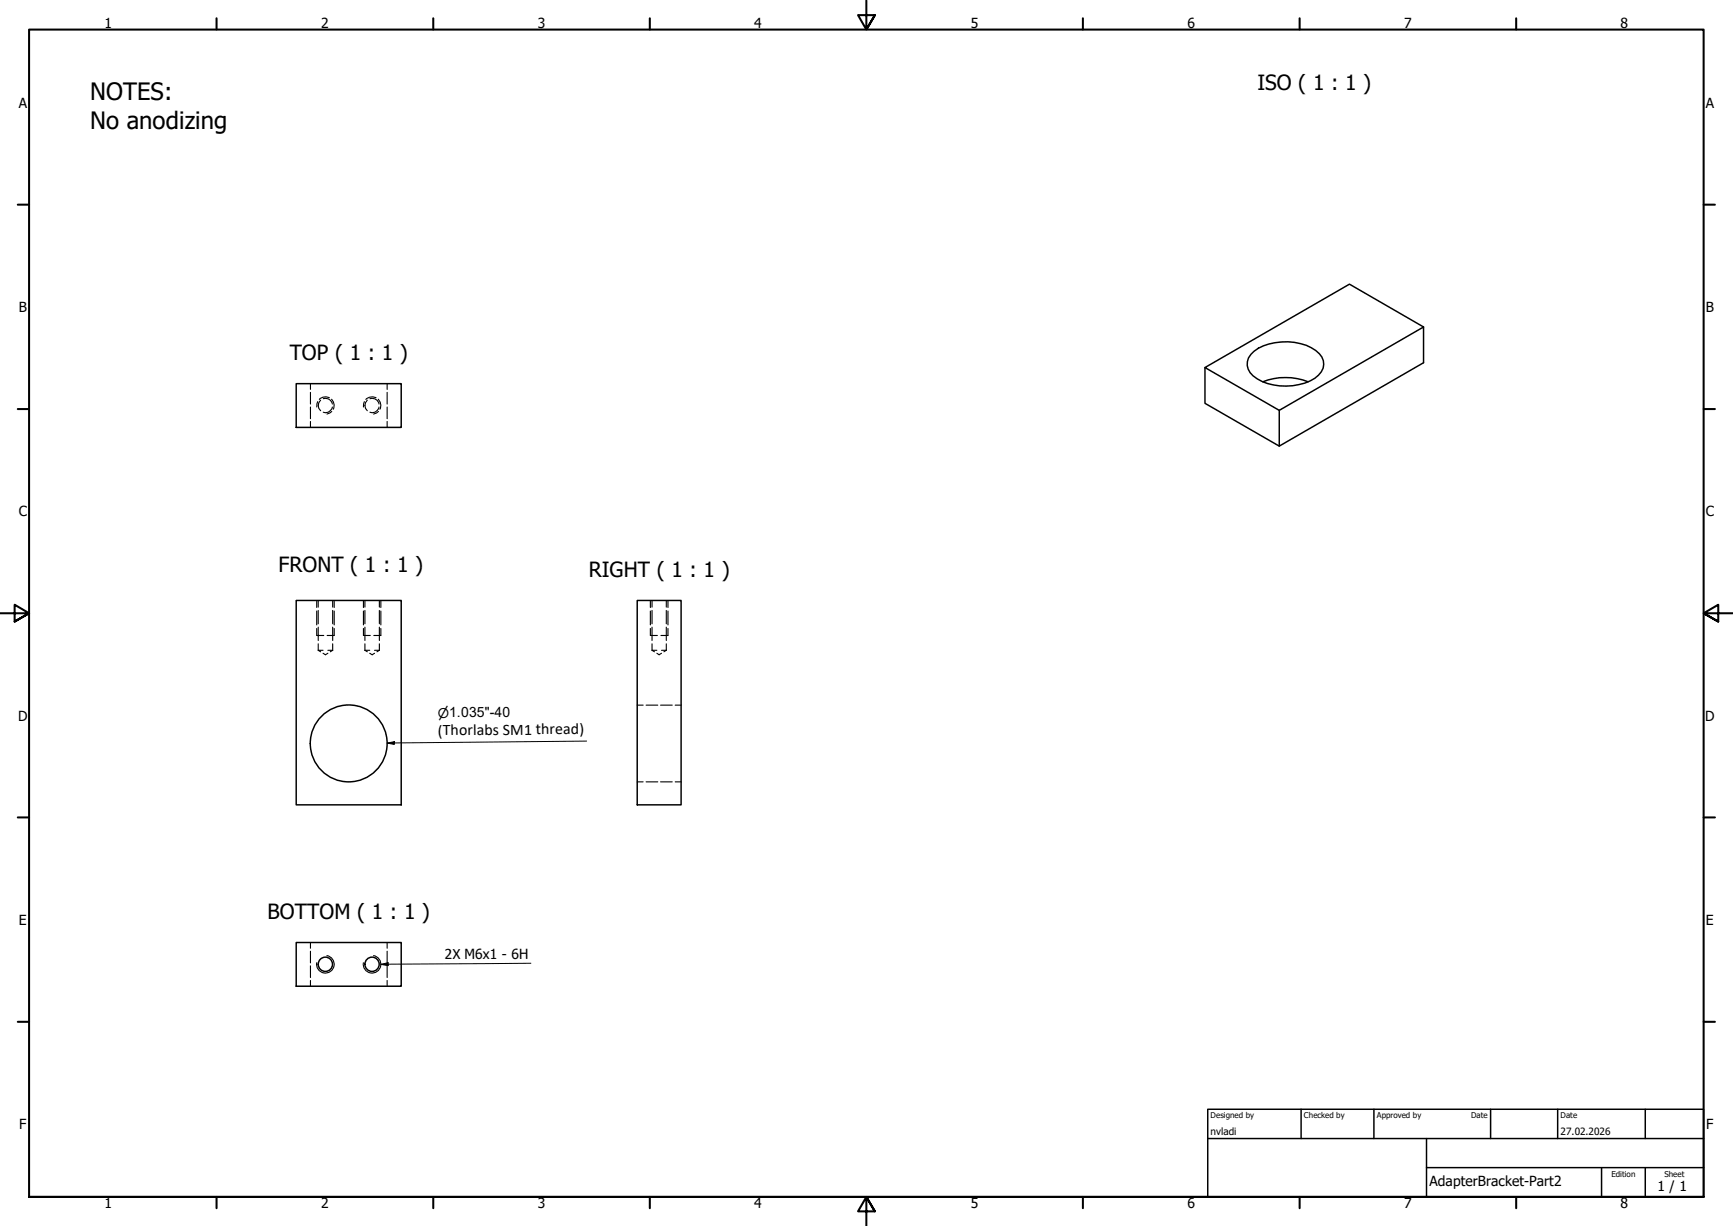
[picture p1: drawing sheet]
<svg xmlns="http://www.w3.org/2000/svg" width="594mm" height="420mm" viewBox="0 0 594 420" stroke-linecap="round" stroke-linejoin="round" font-family="sans-serif">
<!-- layer: Hidden (ISO) -->
<g fill="none" stroke="#000" stroke-width=".38">
<path d="M106.4 131.5v2M106.4 134.5v4M106.4 139.5v4M108.9 137.6l-.3 1.9M109.9 137.1a2.4 2.4 0 0 0 0 3.7M110.8 136.6a2.37 2.37 0 0 1 3.1 1.9M112.9 136.3a2.9 2.9 0 0 0-3.4 .6M113.7 136.8a3 3 0 0 1 .5 3.5M113.9 139.5a2.37 2.37 0 0 1-3.1 1.8M124.9 137.6l-.3 1.9M125.9 137.1a2.4 2.4 0 0 0 0 3.7M126.8 136.6a2.37 2.37 0 0 1 3.1 1.9"/>
<path d="M128.9 136.3a2.99 2.99 0 0 0-3.5 .6M129.7 136.8a3 3 0 0 1 .5 3.5M129.9 139.5a2.37 2.37 0 0 1-3.1 1.8M132.7 131.5v2M132.7 134.5v4M132.7 139.5v4M106.4 144.4v2.1M113.7 141l-1.6 .9M129.7 141l-1.6 .9M132.7 144.4v2.1M108.6 215.4v2.4h2.4M108.6 205.8v2.4"/>
<path d="M108.6 209.4v4.8M109.1 205.8v2.3M109.1 209.2v4.6M109.1 214.9v4.6M114 205.8v2.3M114 209.2v4.6M114 214.9v4.6M114.6 215.4v2.4h-2.5M114.6 205.8v2.4M114.6 209.4v4.8M124.6 205.8v2.4M124.6 209.4v4.8"/>
<path d="M124.6 215.4v2.4h2.3M125.1 205.8v2.3M125.1 209.2v4.6M125.1 214.9v4.6M130 205.8v2.3M130 209.2v4.6M130 214.9v4.6M130.6 205.8v2.4M130.6 209.4v4.8M130.6 215.4v2.4h-2.5M222.9 215.4v2.4h2.5M222.9 205.8v2.4"/>
<path d="M222.9 209.4v4.8M223.5 205.8v2.3M223.5 209.2v4.6M223.5 214.9v4.6M228.4 205.8v2.3M228.4 209.2v4.6M228.4 214.9v4.6M229 215.4v2.4h-2.4M229 205.8v2.4M229 209.4v4.8M109.1 222.9h1.6M109.1 222.9l.8 .5"/>
<path d="M109.1 220.6v2.3M110.7 223.9l.9 .5 .8-.5M112.4 222.9h1.6M114 222.9l-.8 .5M114 220.6v2.3M125.1 222.9h1.6M125.1 222.9l.8 .5M125.1 220.6v2.3M126.7 223.9l.9 .5 .8-.5M128.4 222.9h1.6M130 222.9l-.8 .5M130 220.6v2.3"/>
<path d="M223.5 222.9h1.7M223.5 222.9l.8 .5M223.5 220.6v2.3M225.2 223.9l.7 .5 .9-.5M226.8 222.9h1.6M228.4 222.9l-.8 .5M228.4 220.6v2.3M218.4 241.7h2.1M221.5 241.7h4M226.4 241.7h4M231.5 241.7h2M218.4 267.9h2.1"/>
<path d="M221.5 267.9h4M226.4 267.9h4M231.5 267.9h2M106.4 323v2M106.4 326v4M106.4 331v4M106.4 336v2M132.7 323v2M132.7 326v4M132.7 331v4M132.7 336v2"/>
</g>
<!-- layer: Visible (ISO) -->
<g fill="none" stroke="#000" stroke-width=".51">
<path d="M488 112.1l-49.5 28.5-25.4-14.6 49.5-28.6 25.4 14.7v12.2l-49.5 28.6v-12.3M101.5 131.5h36v15h-36zM413.1 126v12.2l25.4 14.7M429.9 120.4a19.6 19.6 0 0 1 21.1-.3 5.4 5.4 0 0 1-.3 9.5 19.8 19.8 0 0 1-21.1-.8 5.1 5.1 0 0 1 .3-8.4zM432.9 130.9a21.4 21.4 0 0 1 15.5 0M101.5 205.8h36v70h-36zM218.4 205.8h15.1v70h-15.1zM101.5 323h36v15h-36z"/>
<circle cx="119.5" cy="254.8" r="13.2"/>
<circle cx="111.5" cy="330.5" r="2.44"/>
<circle cx="127.5" cy="330.5" r="2.44"/>
</g>
<!-- layer: Visible Narrow (ISO) -->
<path d="M112.1 327.5a3 3 0 0 1 2.4 3.5 3 3 0 0 1-3.5 2.4 3 3 0 0 1-2.4-3.5M128.1 327.5a3 3 0 0 1 2.4 3.5 3 3 0 0 1-3.5 2.4 3 3 0 0 1-2.4-3.5" fill="none" stroke="#000" stroke-width=".38"/>
<!-- layer: Border (ISO) -->
<g fill="none" stroke="#000" stroke-width=".7">
<path d="M74.2 6.3v3.8M148.5 6.3v3.8M222.8 6.3v3.8M297 .2v9.9l-2.9-4.9h5.8l-2.9 4.9 2.9-4.9M371.2 6.3v3.8M445.5 6.3v3.8M519.7 6.3v3.8M6.1 70.1h3.9M584 70.1h3.9M6.1 140.2h3.9M584 140.2h3.9M0 210.2h10l-5-3v5.8l5-2.8-5 2.8"/>
<path d="M594 210.2h-10l5-3v5.8l-5-2.8 5 2.8M6.1 280.1h3.9M584 280.1h3.9M6.1 350.2h3.9M584 350.2h3.9M10 410.2v-400.1h574v400.1h-574h574M74.2 410.2v3.9M148.5 410.2v3.9M222.8 410.2v3.9M299.9 415.1l-2.9-4.9 2.9 4.9h-5.8l2.9-4.9v10M371.2 410.2v3.9M445.5 410.2v3.9"/>
<path d="M519.7 410.2v3.9"/>
</g>
<!-- layer: Title (ISO) -->
<path d="M414 380.2h170v30h-170zM414 390.2h170M446 380.2v10M471 380.2v10M489 390.2v20M511 380.2v10M534 380.2v10M564 380.2v10M489 400.2h95M549 400.2v10M564 400.2v10" fill="none" stroke="#000" stroke-width=".51"/>
<!-- layer: Symbol (ISO) -->
<path d="M132.7 254.7l2.5-.5v.9zM201.1 254l-68.4 .7M130.6 330.5l2.4-.6 .1 1zM182 330.1l-51.4 .4" fill="none" stroke="#000" stroke-width=".34"/>
<path d="M132.7 254.7l2.5-.5v.9zM130.6 330.5l2.4-.6 .1 1z" fill="#000"/>
<g font-size="8.2">
<text x="30.9" y="34.4">NOTES:</text>
<text x="30.9" y="44.2">No anodizing</text>
</g>
<g font-size="7.2">
<text x="431" y="30.8">ISO ( 1 : 1 )</text>
<text x="99.3" y="123.5">TOP ( 1 : 1 )</text>
<text x="95.4" y="196">FRONT ( 1 : 1 )</text>
<text x="201.8" y="197.8">RIGHT ( 1 : 1 )</text>
<text x="91.7" y="315.1">BOTTOM ( 1 : 1 )</text>
</g>
<g font-size="5.5">
<text x="150.1" y="252.1" transform="rotate(-1 150.1 252.1)">(Thorlabs SM1 thread)</text>
<text x="152.3" y="328.7">2X</text>
</g>
<g font-size="4.8">
<text x="35.8" y="9.8">1</text>
<text x="110" y="9.8">2</text>
<text x="184.3" y="9.8">3</text>
<text x="258.6" y="9.8">4</text>
<text x="332.8" y="9.8">5</text>
<text x="407" y="9.8">6</text>
<text x="481.3" y="9.8">7</text>
<text x="555.6" y="9.8">8</text>
<text x="6.4" y="36.9">A</text>
<text x="584.7" y="36.9">A</text>
<text x="6.4" y="106.9">B</text>
<text x="584.7" y="106.9">B</text>
<text x="6.4" y="176.9">C</text>
<text x="584.7" y="176.9">C</text>
<text x="6.2" y="246.9">D</text>
<text x="584.5" y="246.9">D</text>
<text x="6.5" y="316.9">E</text>
<text x="584.8" y="316.9">E</text>
<text x="159.3" y="328.7">M6x1 - 6H</text>
<text x="6.6" y="386.9">F</text>
<text x="584.9" y="386.9">F</text>
<text x="490" y="406.5">AdapterBracket-Part2</text>
<text x="568.2" y="408.1">1 / 1</text>
<text x="35.8" y="414.1">1</text>
<text x="110" y="414.1">2</text>
<text x="184.3" y="414.1">3</text>
<text x="258.6" y="414.1">4</text>
<text x="332.8" y="414.1">5</text>
<text x="407" y="414.1">6</text>
<text x="481.3" y="414.1">7</text>
<text x="555.6" y="414.1">8</text>
</g>
<text font-size="4.6" x="150.1" y="245.9" transform="rotate(-1 150.1 245.9)">⌀1.035&quot;-40</text>
<g font-size="3.4">
<text x="415" y="389.1">nvladi</text>
<text x="535" y="389.1">27.02.2026</text>
</g>
<g font-size="2.7">
<text x="415" y="383.3">Designed by</text>
<text x="447" y="383.3">Checked by</text>
<text x="472" y="383.3">Approved by</text>
<text x="504.3" y="383.1">Date</text>
<text x="535" y="383.1">Date</text>
<text x="552.4" y="403.3">Edition</text>
<text x="570.5" y="403.3">Sheet</text>
</g>
</svg>
